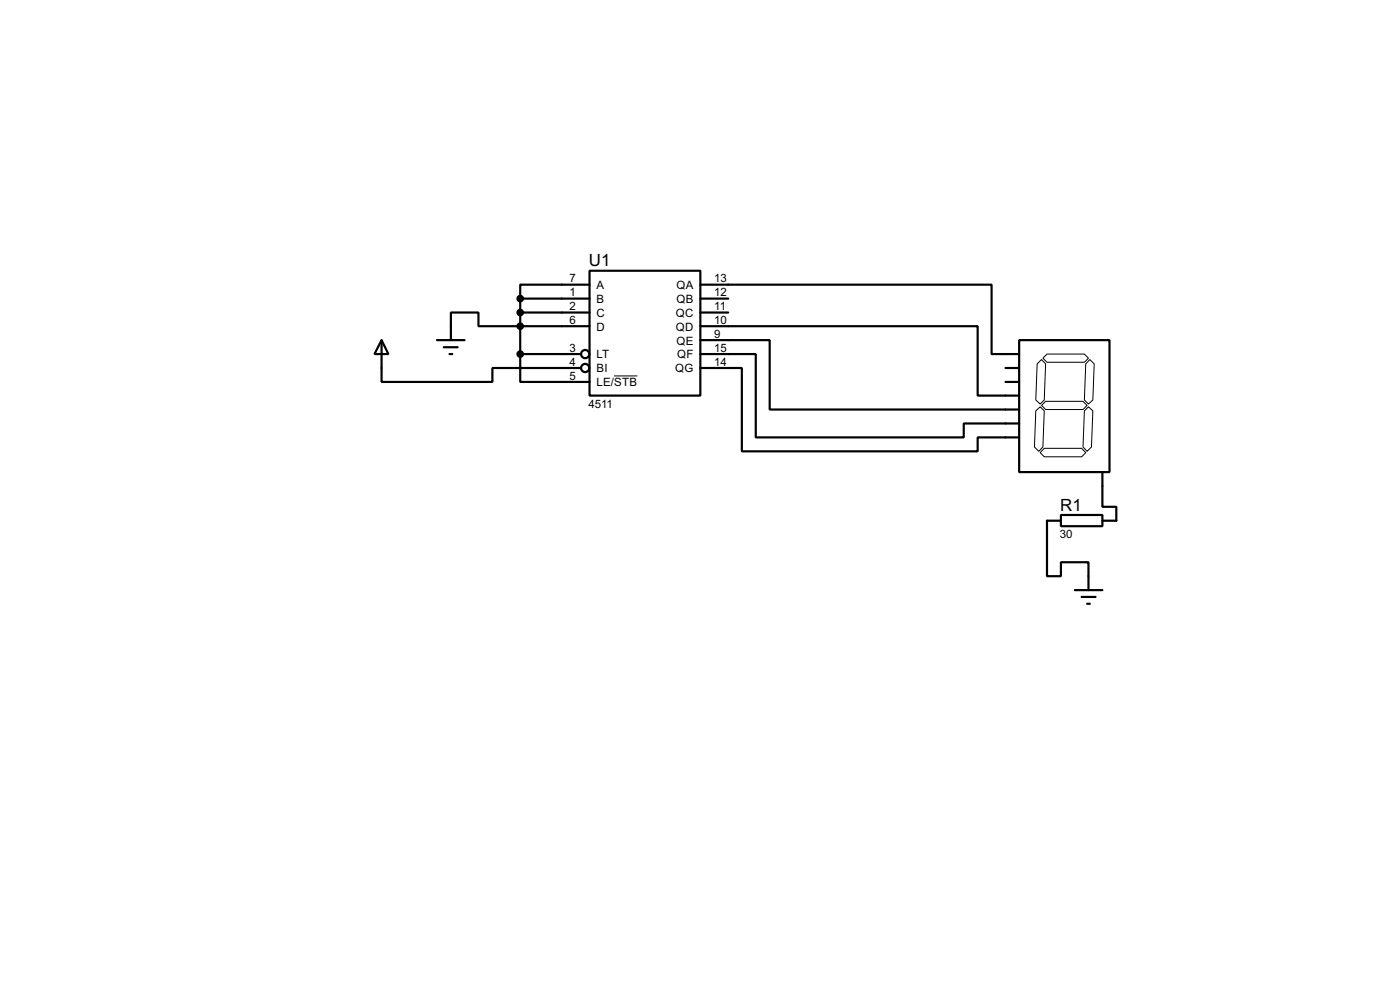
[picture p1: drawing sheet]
<svg xmlns="http://www.w3.org/2000/svg" width="256mm" height="180mm" viewBox="0 0 256 180" stroke-linecap="round" stroke-linejoin="round" font-family="sans-serif">
<g fill="none" stroke="#000" stroke-width=".4">
<path d="M95.3 54.7v10.1M95.3 54.7h12.7M95.3 57.2h12.7M108 49.6h20.3v22.8h-20.3zM108 52.1h-12.7v2.6M108 59.7h-20.3v-2.5h-5.1v5.1M128.3 52.1h53.4v12.7h5M128.3 59.7h50.8v12.7h7.6M128.3 54.7h5.1M128.3 57.2h5.1M69.9 62.3l1.3 2.5h-2.6zM69.9 62.3v7.6h20.3v-2.5h16.3"/>
<path d="M80.1 62.3h5M81.3 63.6h2.6M82.4 64.8h.5M95.3 64.8v5.1h12.7M95.3 64.8h11.2M128.3 67.4h7.6v15.2h43.2v-2.5h7.6M128.3 64.8h10.2v15.3h38.1v-2.6h10.1M128.3 62.3h12.7v12.7h45.7M184.2 67.4h2.5M184.2 69.9h2.5M186.7 62.3h16.6v24.1h-16.6zM194.4 94.3h7.6v2h-7.6z"/>
<path d="M194.4 95.3h-2.6v10.2h2.6v-2.6h5v5.1M202 86.4v6.4h2.5v2.5h-2.5M196.9 108h5.1M198.2 109.3h2.5M199.2 110.5h.5"/>
<circle cx="107.2" cy="67.4" r=".75"/>
<circle cx="107.2" cy="64.8" r=".75"/>
</g>
<path d="M112.5 68.8h4.3M189.8 75.2l.8-.7 .7 .7-.2 6.6-.8 .8-.8-.8zM190 66.6l.8-.8 .8 .8-.3 6.6-.7 .8-.8-.8zM190.8 74.2l.8-.7h6.8l.8 .7-.8 .8h-6.8zM191.1 65.6l.7-.8h6.9l.7 .8-.7 .7h-6.9zM198.7 75.2l.7-.7 .8 .7-.2 6.6-.8 .8-.8-.8zM199.7 65.8l.8 .8-.3 6.6-.8 .8-.7-.8 .2-6.6zM191.3 82.1h6.9l.7 .8-.7 .7h-6.9l-.7-.7z" fill="none" stroke="#000" stroke-width=".18"/>
<g fill="#000" stroke="#000" stroke-width=".4">
<circle cx="95.3" cy="57.2" r=".5"/>
<circle cx="95.3" cy="54.7" r=".5"/>
<circle cx="95.3" cy="59.7" r=".5"/>
<circle cx="95.3" cy="64.8" r=".5"/>
</g>
<g font-size="3.5">
<text x="107.9" y="48.7">U1</text>
<text x="194.2" y="93.5">R1</text>
</g>
<g font-size="2.4">
<text x="104.3" y="51.7">7</text>
<text x="109.3" y="52.9">A</text>
<text x="123.9" y="52.9">QA</text>
<text x="130.9" y="51.7">13</text>
<text x="104.3" y="54.3">1</text>
<text x="104.3" y="56.8">2</text>
<text x="104.3" y="59.3">6</text>
<text x="109.3" y="55.4">B</text>
<text x="109.3" y="58">C</text>
<text x="123.8" y="58">QC</text>
<text x="123.9" y="55.4">QB</text>
<text x="130.9" y="54.3">12</text>
<text x="130.9" y="56.8">11</text>
<text x="130.9" y="59.3">10</text>
<text x="104.3" y="64.4">3</text>
<text x="109.3" y="60.5">D</text>
<text x="109.3" y="65.6">LT</text>
<text x="123.8" y="60.5">QD</text>
<text x="123.9" y="63.1">QE</text>
<text x="124" y="65.6">QF</text>
<text x="130.9" y="61.9">9</text>
<text x="130.9" y="64.4">15</text>
<text x="104.3" y="67">4</text>
<text x="104.3" y="69.5">5</text>
<text x="109.3" y="68.1">BI</text>
<text x="109.3" y="70.7">LE/STB</text>
<text x="123.7" y="68.1">QG</text>
<text x="130.9" y="67">14</text>
<text x="107.8" y="74.6">4511</text>
<text x="194.2" y="98.5">30</text>
</g>
</svg>
